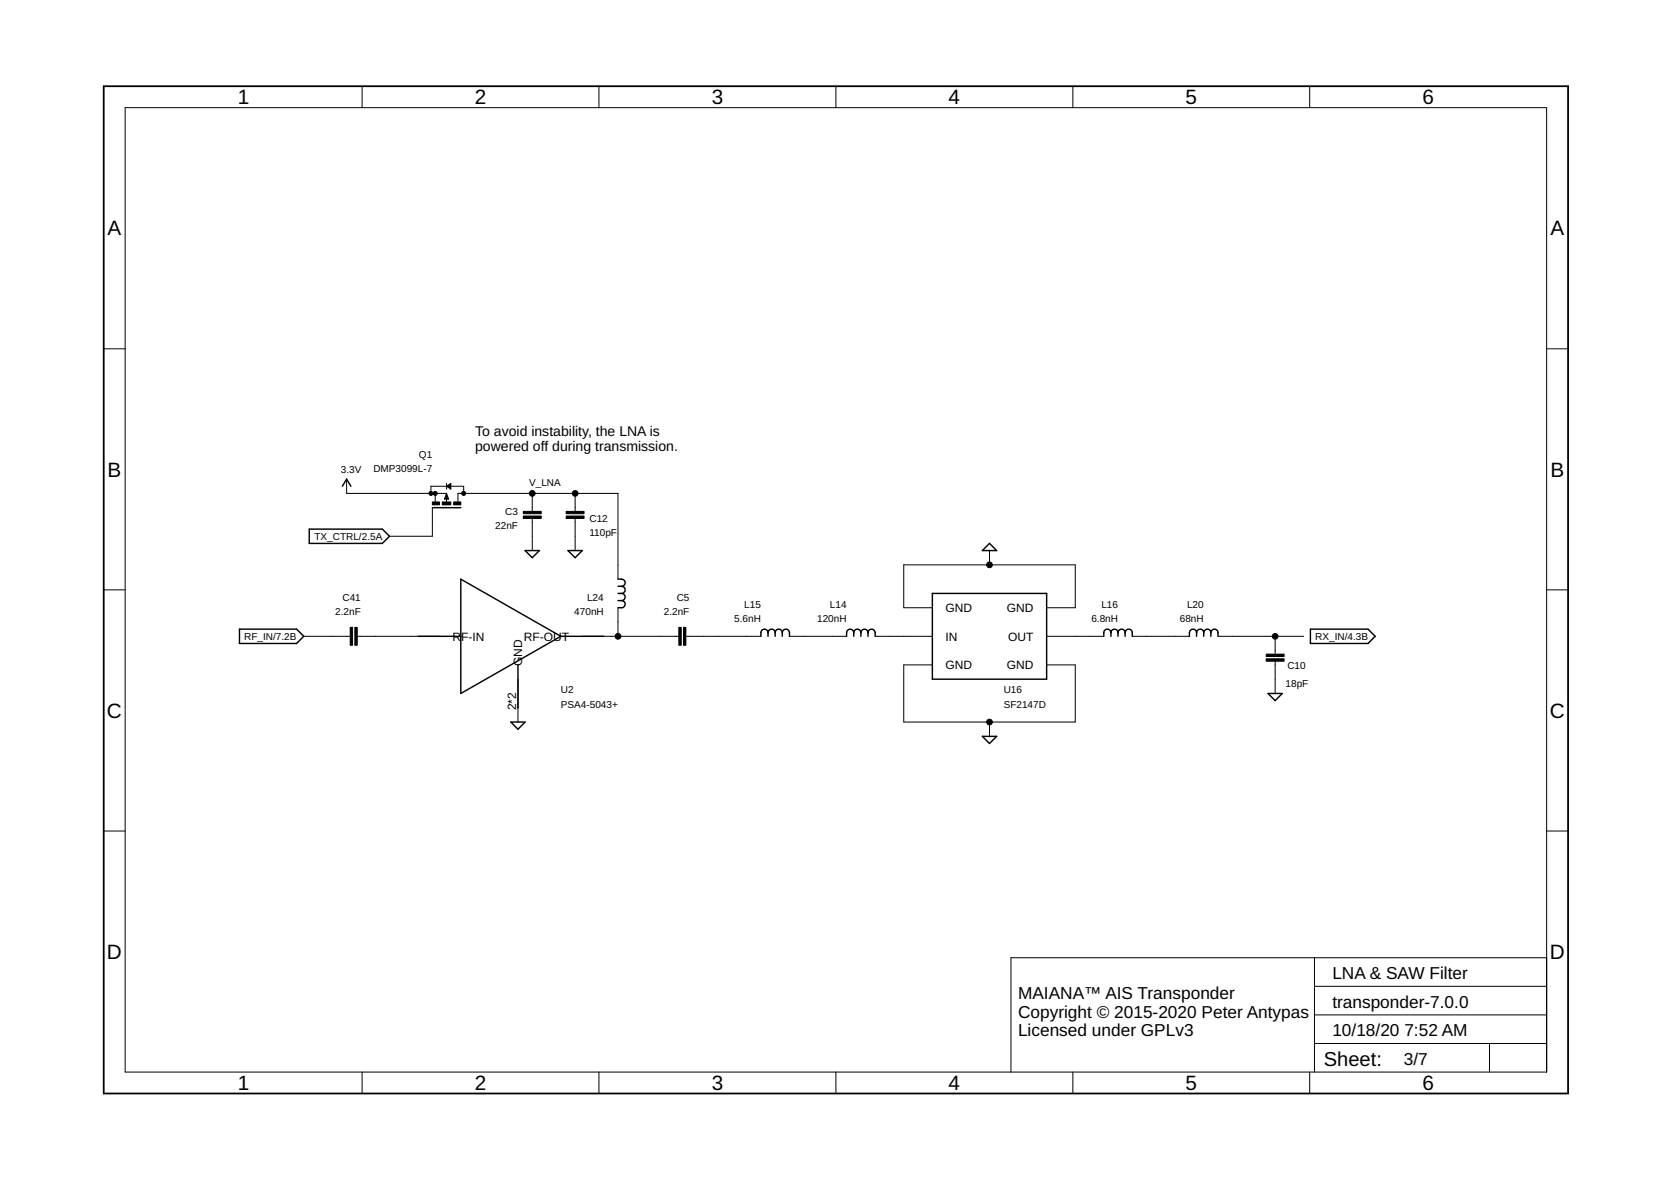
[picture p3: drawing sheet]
<svg xmlns="http://www.w3.org/2000/svg" width="297mm" height="210mm" viewBox="0 0 297 210" stroke-linecap="round" stroke-linejoin="round" font-family="sans-serif">
<g fill="none" stroke="#000" stroke-width=".25">
<path d="M55 94h13l1.2 1.3-1.2 1.3h-13zM60.9 86.4l.7-1.2 .8 1.2M76.9 90.2h5M79.4 88.1l.1 .5h-.3l.2-.4M79.6 86.4l.4-.2v.5zM93.3 97.9h2.6l-1.3 1.2zM101 97.9h2.5l-1.3 1.2zM175.9 96.6l1.3 1.3h-2.6zM42.6 111.8h10.1l1.3 1.3-1.3 1.3h-10.1zM74.3 113.1h7.6M81.9 102.9l17.8 10.2-17.8 10.2zM92.1 118.2v7.6"/>
<path d="M99.7 113.1h7.6M109.9 102.9h.6a.63 .63 0 0 1 .6 .7 .63 .63 0 0 1-.6 .6M109.9 104.2h.6M109.9 105.5h.6M109.9 106.7h.6M110.5 104.2a.63 .63 0 0 1 .6 .6 .63 .63 0 0 1-.6 .7M110.5 105.5a.63 .63 0 0 1 .6 .6 .63 .63 0 0 1-.6 .6M110.5 106.7a.63 .63 0 0 1 .6 .7 .63 .63 0 0 1-.6 .6h-.6M136.5 112.5a.63 .63 0 0 1 .7-.7 .63 .63 0 0 1 .6 .7M136.5 112.5a.63 .63 0 0 0-.6-.7 .63 .63 0 0 0-.6 .7v.6M136.5 112.5v.6M137.8 112.5a.63 .63 0 0 1 .6-.7 .63 .63 0 0 1 .7 .7"/>
<path d="M137.8 112.5v.6M139.1 112.5a.63 .63 0 0 1 .6-.7 .63 .63 0 0 1 .6 .7v.6M139.1 112.5v.6M151.8 112.5a.63 .63 0 0 1 .6-.7 .63 .63 0 0 1 .6 .7M151.8 112.5a.63 .63 0 0 0-.7-.7 .63 .63 0 0 0-.6 .7v.6M151.8 112.5v.6M153 112.5a.63 .63 0 0 1 .7-.7 .63 .63 0 0 1 .6 .7M153 112.5v.6M154.3 112.5a.63 .63 0 0 1 .6-.7 .63 .63 0 0 1 .7 .7v.6M154.3 112.5v.6M165.7 105.5h20.4v15.2h-20.4zM197.5 112.5a.62 .62 0 0 1 .6-.7 .62 .62 0 0 1 .6 .7"/>
<path d="M197.5 112.5a.63 .63 0 0 0-.7-.7 .63 .63 0 0 0-.6 .7v.6M197.5 112.5v.6M198.7 112.5a.63 .63 0 0 1 .7-.7 .63 .63 0 0 1 .6 .7M198.7 112.5v.6M200 112.5a.63 .63 0 0 1 .6-.7 .63 .63 0 0 1 .7 .7v.6M200 112.5v.6M212.7 112.5a.63 .63 0 0 1 .6-.7 .63 .63 0 0 1 .7 .7M212.7 112.5a.63 .63 0 0 0-.6-.7 .63 .63 0 0 0-.7 .7v.6M212.7 112.5v.6M214 112.5a.63 .63 0 0 1 .6-.7 .63 .63 0 0 1 .6 .7M214 112.5v.6M215.2 112.5a.63 .63 0 0 1 .7-.7 .63 .63 0 0 1 .6 .7v.6"/>
<path d="M215.2 112.5v.6M232.9 111.8h10.3l1.3 1.3-1.3 1.3h-10.3zM90.8 128.3h2.5l-1.2 1.3zM174.6 130.9h2.6l-1.3 1.2zM225.4 123.3h2.5l-1.2 1.2z"/>
</g>
<g fill="none" stroke="#000" stroke-width=".18">
<path d="M22.2 19.1h252.7v171.4h-252.7zM64.4 15.3v3.8M106.5 15.3v3.8M148.6 15.3v3.8M190.7 15.3v3.8M232.8 15.3v3.8M18.4 62h3.8M274.9 62h3.8M61.6 85.2v2.5h17.8M76.6 87.7v-1.3h5.8v1.3M76.9 90.2v5.1h-7.7M77.4 87.7v1.5"/>
<path d="M79.4 87.7l.4 1h-.8zM79.4 85.9v1M79.4 87.7v1.5M79.4 86.4l.7-.5v1zM81.4 89.2v-1.5h28.5v15.2M94.6 87.7v3.2M94.6 92.1v5.8M102.2 87.7v3.2M102.2 92.1v5.8M175.9 97.9v2.5M18.4 104.8h3.8M54 113.1h8.3"/>
<path d="M63.5 113.1h14.6M103.5 113.1h17.1M109.9 108v5.1M121.9 113.1h13.4M140.3 113.1h10.2M155.6 113.1h10.1M165.7 108h-5v-7.6h30.4v7.6h-5M165.7 118.2h-5v10.1h30.4v-10.1h-5M186.1 113.1h10.1M201.3 113.1h10.1M216.5 113.1h15.3M226.7 113.1v3.2"/>
<path d="M226.7 117.5v5.8M274.9 104.8h3.8M92.1 120.7v7.6M175.9 128.3v2.6M18.4 147.7h3.8M274.9 147.7h3.8M233.7 170.2v20.3M233.7 175.3h41.2M274.9 170.2h-95.2v20.3M64.4 190.5v3.9M106.5 190.5v3.9M148.6 190.5v3.9"/>
<path d="M190.7 190.5v3.9M232.8 190.5v3.9M233.7 185.5h41.2M233.7 180.4h41.2M264.8 185.5v5"/>
</g>
<path d="M18.4 15.3h260.3v179.1h-260.3z" fill="none" stroke="#000" stroke-width=".32"/>
<g fill="#000" stroke="#000" stroke-width=".18">
<path d="M76.9 89.2h1.2v.5h-1.2zM78.6 89.2h1.5v.5h-1.5zM80.6 89.2h1.3v.5h-1.3zM93 90.9h3.2v.4h-3.2zM93 91.7h3.2v.4h-3.2zM100.6 91.7h3.2v.4h-3.2zM100.6 90.9h3.2v.4h-3.2zM62.3 111.5h.4v3.2h-.4zM63.1 111.5h.4v3.2h-.4zM120.7 111.5h.4v3.2h-.4zM121.5 111.5h.4v3.2h-.4zM225.1 117.1h3.2v.4h-3.2z"/>
<path d="M225.1 116.3h3.2v.4h-3.2z"/>
</g>
<g fill="#000" stroke="#000" stroke-width=".18">
<circle cx="76.6" cy="87.7" r=".36"/>
<circle cx="77.4" cy="87.7" r=".36"/>
<circle cx="82.4" cy="87.7" r=".36"/>
<circle cx="94.6" cy="87.7" r=".51"/>
<circle cx="102.2" cy="87.7" r=".51"/>
<circle cx="109.9" cy="113.1" r=".51"/>
<circle cx="175.9" cy="100.4" r=".51"/>
<circle cx="226.7" cy="113.1" r=".51"/>
<circle cx="175.9" cy="128.3" r=".51"/>
</g>
<g font-size="3.7">
<text x="42.3" y="18.5">1</text>
<text x="84.4" y="18.5">2</text>
<text x="126.5" y="18.5">3</text>
<text x="168.6" y="18.5">4</text>
<text x="210.7" y="18.5">5</text>
<text x="252.9" y="18.5">6</text>
<text x="19.1" y="41.9">A</text>
<text x="275.6" y="41.9">A</text>
<text x="19.1" y="84.7">B</text>
<text x="275.6" y="84.7">B</text>
<text x="19" y="127.6">C</text>
<text x="275.5" y="127.6">C</text>
<text x="19" y="170.4">D</text>
<text x="275.5" y="170.4">D</text>
<text x="42.3" y="193.7">1</text>
<text x="84.4" y="193.7">2</text>
<text x="126.5" y="193.7">3</text>
<text x="168.6" y="193.7">4</text>
<text x="210.7" y="193.7">5</text>
<text x="252.9" y="193.7">6</text>
</g>
<text font-size="3.6" x="235.3" y="189.4">Sheet:</text>
<g font-size="3.1">
<text x="181" y="177.6">MAIANA™ AIS Transponder</text>
<text x="236.8" y="174">LNA &amp; SAW Filter</text>
<text x="236.8" y="179.1">transponder-7.0.0</text>
<text x="181" y="180.9">Copyright © 2015-2020 Peter Antypas</text>
<text x="181" y="184.2">Licensed under GPLv3</text>
<text x="236.8" y="184.2">10/18/20</text>
<text x="249.6" y="184.2">7:52 AM</text>
<text x="249.5" y="189.3">3/7</text>
</g>
<g font-size="2.5">
<text x="84.5" y="77.4">To avoid instability, the LNA is</text>
<text x="84.5" y="80.1">powered off during transmission.</text>
</g>
<g font-size="2.1">
<text x="80.5" y="113.9">R</text>
<text x="82" y="113.9">F-IN</text>
<text x="93.1" y="113.9">RF-OUT</text>
<text x="168.1" y="108.8">GND</text>
<text x="168.1" y="113.9">IN</text>
<text x="179" y="108.8">GND</text>
<text x="179.2" y="113.9">OUT</text>
<text x="92.8" y="118.4" transform="rotate(-90 92.8 118.4)">GND</text>
<text x="168.1" y="118.9">GND</text>
<text x="179" y="118.9">GND</text>
<text x="91.7" y="126.3" transform="rotate(-90 91.7 126.3)">2*2</text>
</g>
<g font-size="1.8">
<text x="66.4" y="83.9">DMP3099L-7</text>
<text x="74.5" y="81.4">Q1</text>
<text x="60.6" y="84.1">3.3V</text>
<text x="94.1" y="86.4">V_LNA</text>
<text x="55.9" y="96">TX_CTRL/2.5A</text>
<text x="88" y="94">22nF</text>
<text x="89.8" y="91.5">C3</text>
<text x="104.8" y="95.3">110pF</text>
<text x="104.8" y="92.8">C12</text>
<text x="60.9" y="106.7">C41</text>
<text x="104.4" y="106.7">L24</text>
<text x="120.3" y="106.7">C5</text>
<text x="43.4" y="113.7">RF_IN/7.2B</text>
<text x="59.6" y="109.3">2.2nF</text>
<text x="102.1" y="109.3">470nH</text>
<text x="118" y="109.3">2.2nF</text>
<text x="130.5" y="110.6">5.6nH</text>
<text x="132.3" y="108">L15</text>
<text x="145.3" y="110.6">120nH</text>
<text x="147.5" y="108">L14</text>
<text x="194" y="110.6">6.8nH</text>
<text x="195.8" y="108">L16</text>
<text x="209.7" y="110.6">68nH</text>
<text x="211" y="108">L20</text>
<text x="233.8" y="113.7">RX_IN/4.3B</text>
<text x="228.8" y="118.9">C10</text>
<text x="99.7" y="125.8">PSA4-5043+</text>
<text x="99.7" y="123.3">U2</text>
<text x="178.4" y="123.3">U16</text>
<text x="178.4" y="125.8">SF2147D</text>
<text x="228.5" y="122">18pF</text>
</g>
</svg>
